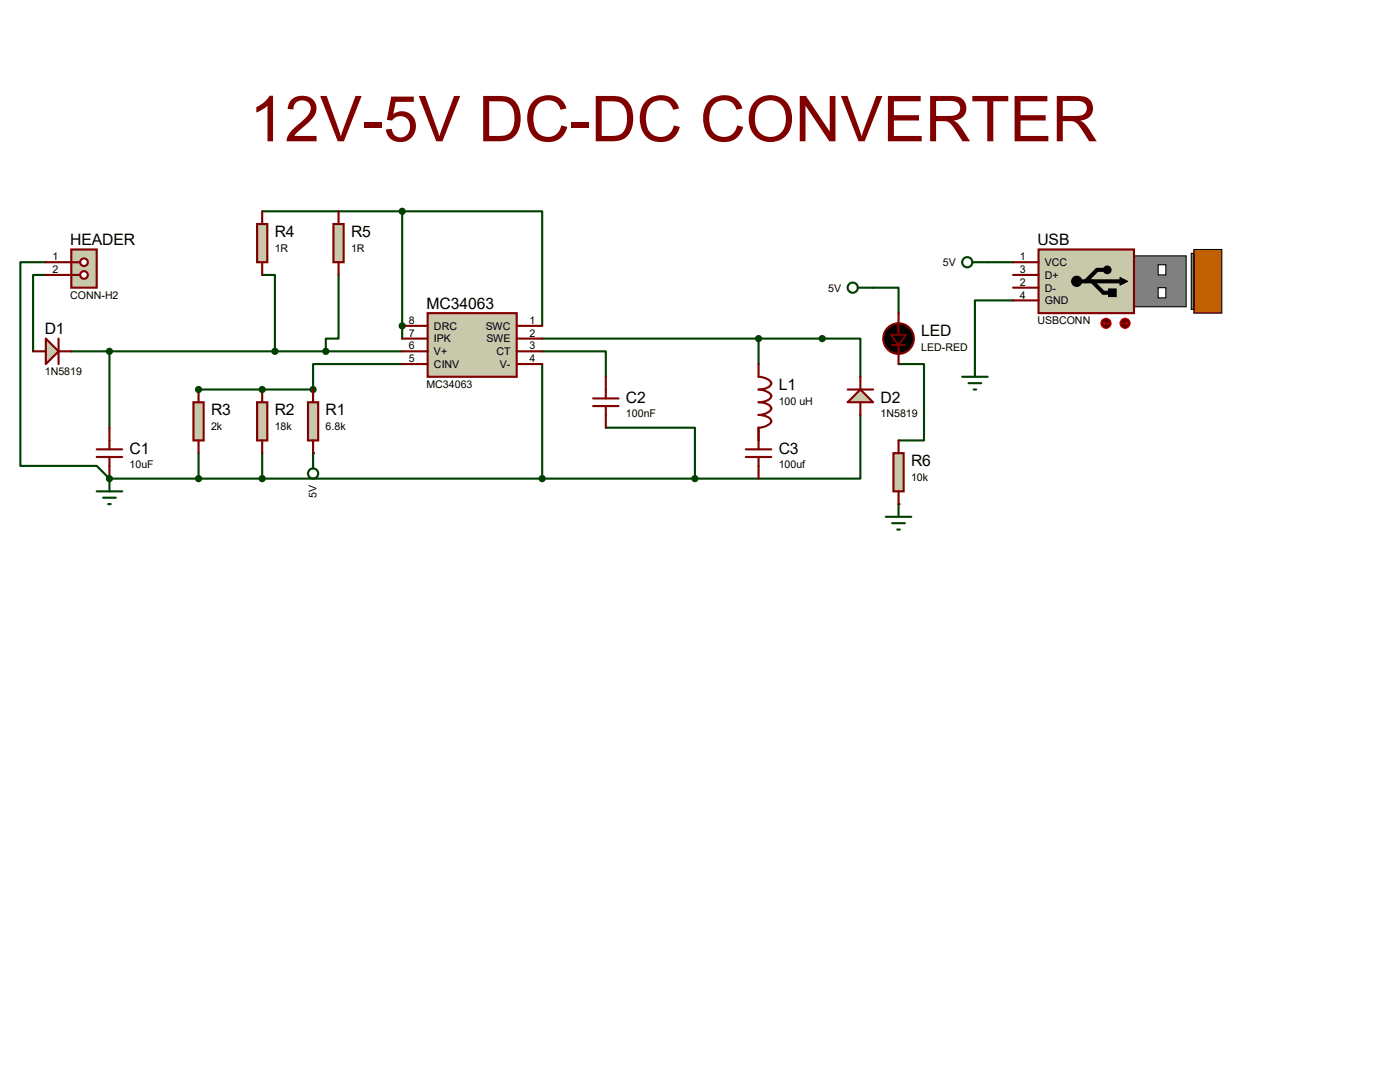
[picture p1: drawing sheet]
<svg xmlns="http://www.w3.org/2000/svg" width="279mm" height="216mm" viewBox="0 0 279 216" stroke-linecap="round" stroke-linejoin="round" font-family="sans-serif">
<path d="M80.3 72.6h-17.8v5.1h-10.2" fill="none" stroke="#004000" stroke-width=".42"/>
<circle cx="52.3" cy="77.7" r=".21" fill="#004000"/>
<path d="M39.6 77.7h12.7" fill="none" stroke="#004000" stroke-width=".42"/>
<circle cx="39.6" cy="77.7" r=".21" fill="#004000"/>
<path d="M14.2 70.1h7.6v15.2M39.6 90.4v5.1h12.7v-5.1" fill="none" stroke="#004000" stroke-width=".42"/>
<g fill="#004000">
<circle cx="62.5" cy="77.7" r=".21"/>
<circle cx="62.5" cy="90.4" r=".21"/>
</g>
<path d="M52.3 54.9h2.6v15.2M67.6 54.9v12.7h-2.6v2.5M21.8 70.1h58.5M80.3 65v2.6" fill="none" stroke="#004000" stroke-width=".42"/>
<circle cx="80.3" cy="65" r=".21" fill="#004000"/>
<g fill="none" stroke="#004000" stroke-width=".42">
<path d="M52.3 42.2h28M80.3 42.2h27.9v22.8M80.3 42.2v22.8M174.2 57.4h5.1v5.1M197.1 52.3h5.1M202.2 59.9h-7.6v12.7M108.2 70.1h12.7v5.1M108.2 72.6v22.9M164.1 67.6h7.6v7.6M179.3 72.6h5.1v15.3h-5.1M52.3 95.5h86.4M120.9 85.3h17.8v10.2"/>
<path d="M171.7 82.8v12.7h-33"/>
</g>
<g fill="#004000">
<circle cx="179.3" cy="100.6" r=".21"/>
<circle cx="21.8" cy="95.5" r=".21"/>
</g>
<path d="M21.8 95.5h17.8" fill="none" stroke="#004000" stroke-width=".42"/>
<circle cx="21.8" cy="95.5" r=".21" fill="#004000"/>
<path d="M9.1 52.3h-5v40.7h15.2l2.5 2.5M9.1 54.9h-2.5v15.2M108.2 67.6h55.9M151.4 67.6v5" fill="none" stroke="#004000" stroke-width=".42"/>
<path d="M85.3 62.5h17.8v12.7h-17.8z" fill="#c8c8aa" stroke="#800000" stroke-width=".42"/>
<path d="M80.3 65h5M80.3 67.6h5M80.3 70.1h5M80.3 72.6h5M103.1 65h5.1M103.1 67.6h5.1M103.1 70.1h5.1M103.1 72.6h5.1" fill="none" stroke="#800000" stroke-width=".42"/>
<path d="M51.3 80.3h2v7.6h-2z" fill="#c8c8aa" stroke="#800000" stroke-width=".42"/>
<path d="M52.3 77.7v2.6M52.3 87.9v2.5" fill="none" stroke="#800000" stroke-width=".42"/>
<path d="M38.6 80.3h2v7.6h-2z" fill="#c8c8aa" stroke="#800000" stroke-width=".42"/>
<path d="M39.6 77.7v2.6M19.3 91.2h5.1M19.3 89.7h5.1M21.8 85.3v4.4M21.8 91.2v4.3M39.6 87.9v2.5" fill="none" stroke="#800000" stroke-width=".42"/>
<g fill="#004000" stroke="#004000" stroke-width=".42">
<circle cx="62.5" cy="77.7" r=".51"/>
<circle cx="52.3" cy="77.7" r=".51"/>
<circle cx="39.6" cy="77.7" r=".51"/>
</g>
<path d="M9.1 67.6l2.6 2.5-2.6 2.5z" fill="#c8c8aa" stroke="#800000" stroke-width=".42"/>
<path d="M6.6 70.1h2.5M11.7 67.6v5M11.7 70.1h2.5" fill="none" stroke="#800000" stroke-width=".42"/>
<g fill="#004000" stroke="#004000" stroke-width=".42">
<circle cx="21.8" cy="70.1" r=".51"/>
<circle cx="39.6" cy="95.5" r=".51"/>
<circle cx="52.3" cy="95.5" r=".51"/>
</g>
<g fill="none" stroke="#004000" stroke-width=".42">
<path d="M62.5 90.4v3.1"/>
<circle cx="62.5" cy="94.5" r="1.02"/>
</g>
<path d="M61.5 80.3h2v7.6h-2z" fill="#c8c8aa" stroke="#800000" stroke-width=".42"/>
<path d="M62.5 77.7v2.6M62.5 87.9v2.5" fill="none" stroke="#800000" stroke-width=".42"/>
<path d="M51.3 44.7h2v7.6h-2z" fill="#c8c8aa" stroke="#800000" stroke-width=".42"/>
<path d="M52.3 42.2v2.5M52.3 52.3v2.6" fill="none" stroke="#800000" stroke-width=".42"/>
<path d="M66.5 44.7h2.1v7.6h-2.1z" fill="#c8c8aa" stroke="#800000" stroke-width=".42"/>
<path d="M67.6 42.2v2.5M67.6 52.3v2.6M118.4 79.5h5M120.9 75.2v4.3M118.4 81h5M120.9 81v4.3" fill="none" stroke="#800000" stroke-width=".42"/>
<g fill="#004000" stroke="#004000" stroke-width=".42">
<circle cx="54.9" cy="70.1" r=".51"/>
<circle cx="65" cy="70.1" r=".51"/>
<circle cx="80.3" cy="65" r=".51"/>
<circle cx="80.3" cy="42.2" r=".51"/>
<circle cx="108.2" cy="95.5" r=".51"/>
<circle cx="138.7" cy="95.5" r=".51"/>
</g>
<path d="M169.2 80.3l2.5-2.6 2.5 2.6z" fill="#c8c8aa" stroke="#800000" stroke-width=".42"/>
<path d="M169.2 77.7h5M171.7 75.2v2.5M171.7 80.3v2.5" fill="none" stroke="#800000" stroke-width=".42"/>
<circle cx="164.1" cy="67.6" r=".51" fill="#004000" stroke="#004000" stroke-width=".42"/>
<path d="M226.3 51.1h10.4v10.1h-10.4z" fill="#808080" stroke="#000" stroke-width=".21"/>
<path d="M238.3 49.8h5.5v12.7h-5.5z" fill="#c06000" stroke="#000" stroke-width=".21"/>
<g fill="#fff" stroke="#000" stroke-width=".21">
<path d="M231.1 57.4h1.6v2h-1.6z"/>
<path d="M231.1 52.8h1.6v2.1h-1.6z"/>
</g>
<path d="M207.3 49.8h19v12.7h-19z" fill="#c8c8aa" stroke="#800000" stroke-width=".42"/>
<g fill="#000" stroke="#000" stroke-width=".21">
<circle cx="214.9" cy="56.1" r="1.02"/>
<circle cx="221" cy="53.8" r=".76"/>
</g>
<path d="M215.9 56.1h8.4M217.9 56.1l2.3 2.3h1.8M220.7 53.8h-1.8l-2.2 2.3" fill="none" stroke="#000" stroke-width=".8"/>
<path d="M237.7 50.5h.6v11.2h-.6z" fill="#808080" stroke="#000" stroke-width=".21"/>
<path d="M221.2 57.7h1.6v1.5h-1.6zM223.5 55.4l1.5 .7-1.5 .8z" fill="#000" stroke="#000" stroke-width=".2"/>
<path d="M202.2 52.3h5.1M202.2 54.9h5.1M202.2 57.4h5.1M202.2 59.9h5.1" fill="none" stroke="#800000" stroke-width=".42"/>
<circle cx="220.7" cy="64.5" r="1.02" fill="#400000" stroke="#f00" stroke-width=".21"/>
<path d="M220.2 64.5l.3 .3M220.2 64.5h1M220.5 64.3l-.3 .2" fill="none" stroke="#f00" stroke-width=".21"/>
<circle cx="224.5" cy="64.5" r="1.02" fill="#400000" stroke="#f00" stroke-width=".21"/>
<path d="M224 64.5h1M224.8 64.3l.2 .2M225 64.5l-.2 .3" fill="none" stroke="#f00" stroke-width=".21"/>
<g fill="none" stroke="#004000" stroke-width=".42">
<path d="M171.2 57.4h3M194.1 52.3h3M192 75.2h5.1M193.3 76.5h2.5M194.3 77.7h.5M194.6 72.6v2.6M176.8 103.1h5.1M178.1 104.4h2.5M179.1 105.7h.5M179.3 100.6v2.5"/>
<circle cx="170.2" cy="57.4" r="1.02"/>
<circle cx="193" cy="52.3" r="1.02"/>
</g>
<circle cx="179.3" cy="67.6" r="3" fill="#000" stroke="#800000" stroke-width=".42"/>
<path d="M178.1 68.8h2.5" fill="none" stroke="#800000" stroke-width=".38"/>
<path d="M179.3 62.5v4.3M179.3 68.8v3.8" fill="none" stroke="#800000" stroke-width=".42"/>
<path d="M177.8 66.8h3l-1.5 2z" fill="#000" stroke="#800000" stroke-width=".38"/>
<path d="M178.3 90.4h2v7.6h-2z" fill="#c8c8aa" stroke="#800000" stroke-width=".42"/>
<path d="M179.3 87.9v2.5M179.3 98v2.6" fill="none" stroke="#800000" stroke-width=".42"/>
<path d="M19.3 98h5.1M20.6 99.3h2.5M21.8 95.5v2.5M21.6 100.6h.5" fill="none" stroke="#004000" stroke-width=".42"/>
<circle cx="21.8" cy="95.5" r=".51" fill="#004000" stroke="#004000" stroke-width=".42"/>
<path d="M14.2 49.8h5.1v7.6h-5.1z" fill="#c8c8aa" stroke="#800000" stroke-width=".42"/>
<path d="M14.2 52.3h1.8" fill="none" stroke="#800000" stroke-width=".42"/>
<circle cx="16.8" cy="54.9" r=".76" fill="#fff" stroke="#800000" stroke-width=".42"/>
<path d="M14.2 54.9h1.8" fill="none" stroke="#800000" stroke-width=".42"/>
<circle cx="16.8" cy="52.3" r=".76" fill="#fff" stroke="#800000" stroke-width=".42"/>
<path d="M9.1 52.3h5.1M9.1 54.9h5.1M151.4 72.6v2.6a2.69 2.69 0 0 1 2.5 1.3 2.31 2.31 0 0 1-2.5 1.2 2.69 2.69 0 0 1 2.5 1.3 2.31 2.31 0 0 1-2.5 1.3 2.31 2.31 0 0 1 2.5 1.2 2.69 2.69 0 0 1-2.5 1.3 2.31 2.31 0 0 1 2.5 1.3 2.69 2.69 0 0 1-2.5 1.2v4.4M148.8 91.2h5.1M148.8 89.7h5.1M151.4 91.2v4.3" fill="none" stroke="#800000" stroke-width=".42"/>
<circle cx="151.4" cy="67.6" r=".51" fill="#004000" stroke="#004000" stroke-width=".42"/>
<text font-size="12.6" fill="#800000" x="49.8" y="28.2">12V-5V DC-DC CONVERTER</text>
<g font-size="3.1">
<text x="54.8" y="47.3">R4</text>
<text x="70.1" y="47.3">R5</text>
<text x="14" y="48.9">HEADER</text>
<text x="207.1" y="48.9">USB</text>
<text x="85.1" y="61.6">MC34063</text>
<text x="8.9" y="66.7">D1</text>
<text x="183.9" y="67.1">LED</text>
<text x="155.4" y="77.8">L1</text>
<text x="42.1" y="82.9">R3</text>
<text x="54.8" y="82.9">R2</text>
<text x="65" y="82.9">R1</text>
<text x="124.9" y="80.3">C2</text>
<text x="175.7" y="80.3">D2</text>
<text x="25.9" y="90.5">C1</text>
<text x="155.4" y="90.5">C3</text>
<text x="181.8" y="93">R6</text>
</g>
<g font-size="2.1">
<text x="10.5" y="51.9">1</text>
<text x="54.8" y="50.2">1R</text>
<text x="70.1" y="50.2">1R</text>
<text x="188.2" y="53.1">5V</text>
<text x="203.5" y="51.9">1</text>
<text x="208.5" y="53.1">VCC</text>
<text x="10.5" y="54.5">2</text>
<text x="14" y="59.6">CONN-H2</text>
<text x="165.3" y="58.2">5V</text>
<text x="203.5" y="54.5">3</text>
<text x="203.5" y="57">2</text>
<text x="203.5" y="59.6">4</text>
<text x="208.5" y="55.6">D+</text>
<text x="208.5" y="58.2">D-</text>
<text x="81.6" y="64.6">8</text>
<text x="86.6" y="65.8">DRC</text>
<text x="96.9" y="65.8">SWC</text>
<text x="105.7" y="64.6">1</text>
<text x="207.1" y="64.6">USBCONN</text>
<text x="208.5" y="60.7">GND</text>
<text x="81.6" y="67.2">7</text>
<text x="81.6" y="69.7">6</text>
<text x="86.6" y="68.3">IPK</text>
<text x="86.6" y="70.9">V+</text>
<text x="97.1" y="68.3">SWE</text>
<text x="99.1" y="70.9">CT</text>
<text x="105.7" y="67.2">2</text>
<text x="105.7" y="69.7">3</text>
<text x="183.9" y="70.1">LED-RED</text>
<text x="8.9" y="74.8">1N5819</text>
<text x="81.6" y="72.3">5</text>
<text x="85.1" y="77.3">MC34063</text>
<text x="86.6" y="73.4">CINV</text>
<text x="99.7" y="73.4">V-</text>
<text x="105.7" y="72.3">4</text>
<text x="124.9" y="83.3">100nF</text>
<text x="155.4" y="80.7">100 uH</text>
<text x="175.7" y="83.3">1N5819</text>
<text x="42.1" y="85.8">2k</text>
<text x="54.8" y="85.8">18k</text>
<text x="65" y="85.8">6.8k</text>
<text x="25.9" y="93.4">10uF</text>
<text x="155.4" y="93.4">100uf</text>
<text x="181.8" y="96">10k</text>
<text x="63.2" y="99.4" transform="rotate(-90 63.2 99.4)">5V</text>
</g>
</svg>
